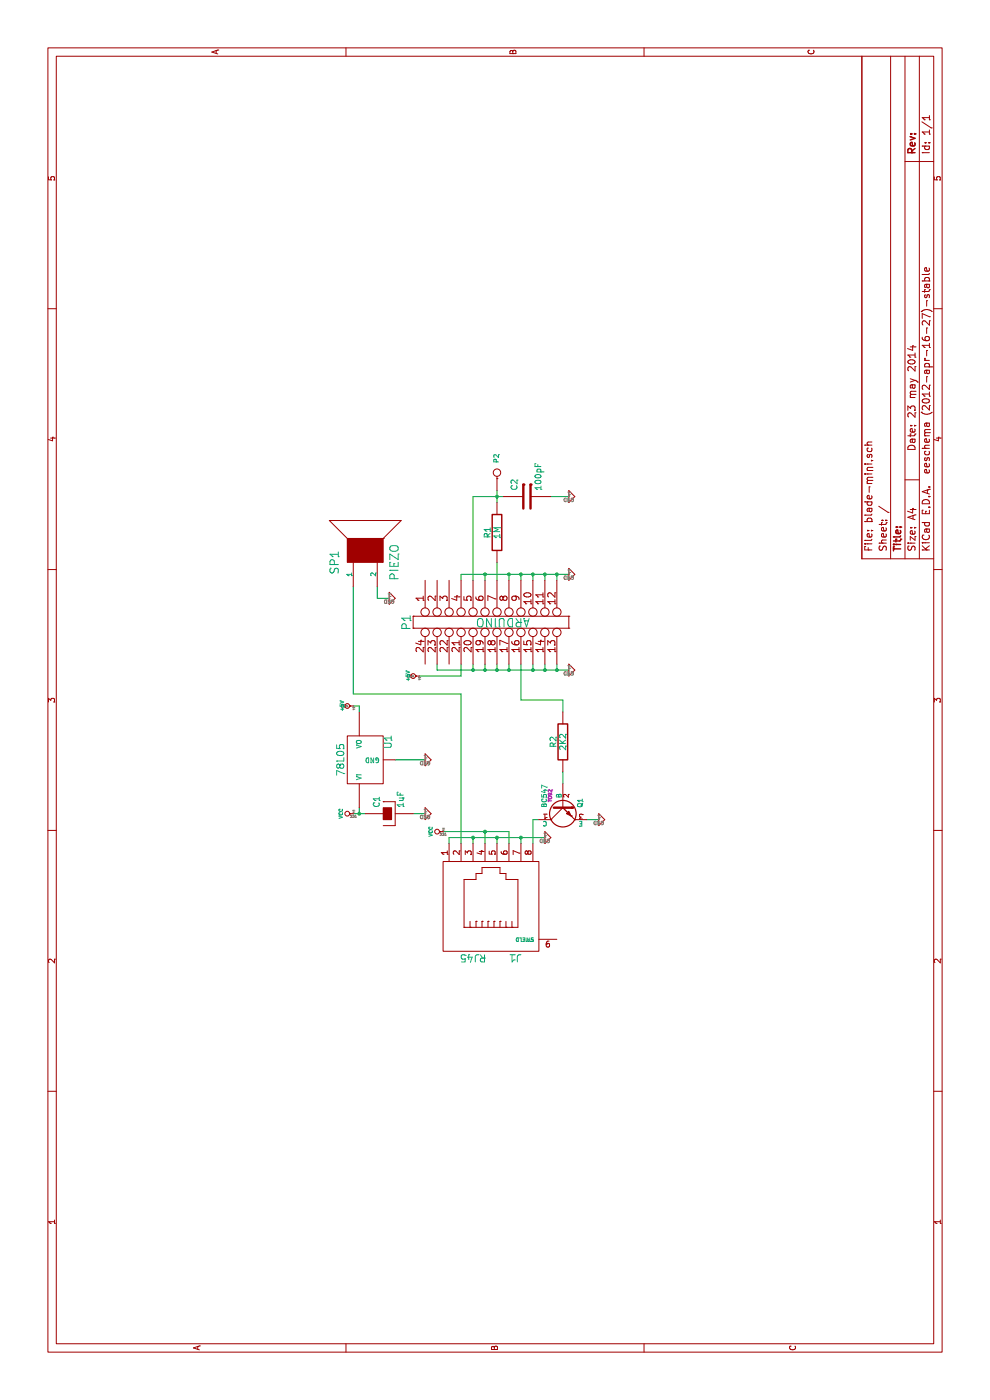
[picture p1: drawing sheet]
EESchema Schematic File Version 2  date vie 23 may 2014 20:00:46 CEST
LIBS:power
LIBS:device
LIBS:transistors
LIBS:conn
LIBS:linear
LIBS:regul
LIBS:74xx
LIBS:cmos4000
LIBS:adc-dac
LIBS:memory
LIBS:xilinx
LIBS:special
LIBS:microcontrollers
LIBS:dsp
LIBS:microchip
LIBS:analog_switches
LIBS:motorola
LIBS:texas
LIBS:intel
LIBS:audio
LIBS:interface
LIBS:digital-audio
LIBS:philips
LIBS:display
LIBS:cypress
LIBS:siliconi
LIBS:opto
LIBS:atmel
LIBS:contrib
LIBS:valves
LIBS:blade-mini-cache
EELAYER 25  0
EELAYER END
$Descr A4 11700 8267
encoding utf-8
Sheet 1 1
Title ""
Date "23 may 2014"
Rev ""
Comp ""
Comment1 ""
Comment2 ""
Comment3 ""
Comment4 ""
$EndDescr
Wire Wire Line
	7550 4200 7550 3950
Connection ~ 7550 4150
Wire Wire Line
	7600 4150 7500 4150
Wire Wire Line
	6850 4150 7000 4150
Wire Wire Line
	6050 3500 6050 3850
Wire Wire Line
	6050 3850 6150 3850
Wire Wire Line
	6150 4350 5850 4350
Wire Wire Line
	5850 4350 5850 4700
Wire Wire Line
	5850 4700 5750 4700
Connection ~ 6100 4150
Wire Wire Line
	6100 4050 6150 4050
Connection ~ 6100 4450
Wire Wire Line
	6100 4250 6150 4250
Connection ~ 6100 4650
Wire Wire Line
	6100 4550 6150 4550
Connection ~ 6900 4650
Wire Wire Line
	6900 4650 6850 4650
Connection ~ 6900 4450
Wire Wire Line
	6900 4450 6850 4450
Connection ~ 6900 4250
Wire Wire Line
	6900 4250 6850 4250
Wire Wire Line
	6850 3850 6900 3850
Wire Wire Line
	6900 3850 6900 4750
Wire Wire Line
	6800 3150 6700 3150
Wire Wire Line
	6700 3150 6700 3250
Wire Wire Line
	4850 4900 4850 5000
Wire Wire Line
	4850 4500 4850 4450
Wire Wire Line
	4850 4450 4650 4450
Wire Wire Line
	4650 4050 4750 4050
Connection ~ 4700 4150
Wire Wire Line
	4700 4150 4650 4150
Wire Wire Line
	4700 4550 4700 3750
Wire Wire Line
	4700 3750 4650 3750
Connection ~ 4900 3000
Wire Wire Line
	4950 3000 4900 3000
Wire Wire Line
	4900 3050 4900 2950
Wire Wire Line
	4900 3550 4900 3450
Wire Wire Line
	5750 3000 5800 3000
Wire Wire Line
	5800 3000 5800 2950
Wire Wire Line
	5350 3300 5350 3550
Wire Wire Line
	4650 3950 4700 3950
Connection ~ 4700 3950
Wire Wire Line
	4700 4350 4650 4350
Connection ~ 4700 4350
Wire Wire Line
	4650 4250 4750 4250
Wire Wire Line
	4750 4250 4750 3700
Connection ~ 4750 4050
Wire Wire Line
	5150 4700 5250 4700
Wire Wire Line
	4650 3850 5900 3850
Wire Wire Line
	5900 3850 5900 2950
Wire Wire Line
	5900 2950 6800 2950
Wire Wire Line
	6900 4050 6850 4050
Connection ~ 6900 4050
Wire Wire Line
	6900 4350 6850 4350
Connection ~ 6900 4350
Wire Wire Line
	6900 4550 6850 4550
Connection ~ 6900 4550
Wire Wire Line
	6100 4650 6150 4650
Wire Wire Line
	6100 4450 6150 4450
Connection ~ 6100 4550
Wire Wire Line
	6100 4150 6150 4150
Connection ~ 6100 4250
Wire Wire Line
	6150 3950 6100 3950
Connection ~ 6100 4050
Wire Wire Line
	6150 3650 6100 3650
Wire Wire Line
	6100 3650 6100 4750
Connection ~ 6100 3950
Wire Wire Line
	7550 3950 6850 3950
Wire Wire Line
	7550 4750 7550 4600
$Comp
L GND #PWR11
U 1 1
P 7550 4750
F 0 "#PWR11" H 7550 4750 30  0001 C CNN
F 1 "GND" H 7550 4680 30  0001 C CNN
	1    7550 4750
	1    0    0    -1  
$EndComp
$Comp
L C C2
U 1 1
P 7550 4400
F 0 "C2" H 7600 4500 50  0000 L CNN
F 1 "100pF" H 7600 4300 50  0000 L CNN
	1    7550 4400
	1    0    0    -1  
$EndComp
$Comp
L +5V #PWR4
U 1 1
P 6050 3500
F 0 "#PWR4" H 6050 3590 20  0001 C CNN
F 1 "+5V" H 6050 3590 30  0000 C CNN
	1    6050 3500
	1    0    0    -1  
$EndComp
$Comp
L R R1
U 1 1
P 7250 4150
F 0 "R1" V 7330 4150 50  0000 C CNN
F 1 "1M" V 7250 4150 50  0000 C CNN
	1    7250 4150
	0    -1   -1   0   
$EndComp
$Comp
L GND #PWR10
U 1 1
P 6900 4750
F 0 "#PWR10" H 6900 4750 30  0001 C CNN
F 1 "GND" H 6900 4680 30  0001 C CNN
	1    6900 4750
	1    0    0    -1  
$EndComp
$Comp
L GND #PWR9
U 1 1
P 6100 4750
F 0 "#PWR9" H 6100 4750 30  0001 C CNN
F 1 "GND" H 6100 4680 30  0001 C CNN
	1    6100 4750
	1    0    0    -1  
$EndComp
$Comp
L GND #PWR3
U 1 1
P 6700 3250
F 0 "#PWR3" H 6700 3250 30  0001 C CNN
F 1 "GND" H 6700 3180 30  0001 C CNN
	1    6700 3250
	1    0    0    -1  
$EndComp
$Comp
L GND #PWR12
U 1 1
P 4850 5000
F 0 "#PWR12" H 4850 5000 30  0001 C CNN
F 1 "GND" H 4850 4930 30  0001 C CNN
	1    4850 5000
	1    0    0    -1  
$EndComp
$Comp
L VCC #PWR7
U 1 1
P 4750 3700
F 0 "#PWR7" H 4750 3800 30  0001 C CNN
F 1 "VCC" H 4750 3800 30  0000 C CNN
	1    4750 3700
	1    0    0    -1  
$EndComp
$Comp
L GND #PWR8
U 1 1
P 4700 4550
F 0 "#PWR8" H 4700 4550 30  0001 C CNN
F 1 "GND" H 4700 4480 30  0001 C CNN
	1    4700 4550
	1    0    0    -1  
$EndComp
$Comp
L GND #PWR6
U 1 1
P 5350 3550
F 0 "#PWR6" H 5350 3550 30  0001 C CNN
F 1 "GND" H 5350 3480 30  0001 C CNN
	1    5350 3550
	1    0    0    -1  
$EndComp
$Comp
L +5V #PWR2
U 1 1
P 5800 2950
F 0 "#PWR2" H 5800 3040 20  0001 C CNN
F 1 "+5V" H 5800 3040 30  0000 C CNN
	1    5800 2950
	1    0    0    -1  
$EndComp
$Comp
L GND #PWR5
U 1 1
P 4900 3550
F 0 "#PWR5" H 4900 3550 30  0001 C CNN
F 1 "GND" H 4900 3480 30  0001 C CNN
	1    4900 3550
	1    0    0    -1  
$EndComp
$Comp
L VCC #PWR1
U 1 1
P 4900 2950
F 0 "#PWR1" H 4900 3050 30  0001 C CNN
F 1 "VCC" H 4900 3050 30  0000 C CNN
	1    4900 2950
	1    0    0    -1  
$EndComp
$Comp
L CONN_1 P2
U 1 1
P 7750 4150
F 0 "P2" H 7830 4150 40  0000 L CNN
F 1 "CONN_1" H 7750 4205 30  0001 C CNN
	1    7750 4150
	1    0    0    -1  
$EndComp
$Comp
L RJ45 J1
U 1 1
P 4200 4100
F 0 "J1" H 4400 4600 60  0000 C CNN
F 1 "RJ45" H 4050 4600 60  0000 C CNN
	1    4200 4100
	0    -1   1    0   
$EndComp
$Comp
L SPEAKER SP1
U 1 1
P 7100 3050
F 0 "SP1" H 7000 3300 70  0000 C CNN
F 1 "PIEZO" H 7000 2800 70  0000 C CNN
	1    7100 3050
	1    0    0    -1  
$EndComp
$Comp
L DIL24 P1
U 1 1
P 6500 4100
F 0 "P1" H 6500 4800 70  0000 C CNN
F 1 "ARDUINO" V 6500 4000 70  0000 C CNN
	1    6500 4100
	-1   0    0    -1  
$EndComp
$Comp
L R R2
U 1 1
P 5500 4700
F 0 "R2" V 5580 4700 50  0000 C CNN
F 1 "2K2" V 5500 4700 50  0000 C CNN
	1    5500 4700
	0    -1   -1   0   
$EndComp
$Comp
L CAPAPOL C1
U 1 1
P 4900 3250
F 0 "C1" H 4950 3350 50  0000 L CNN
F 1 "1uF" H 4950 3150 50  0000 L CNN
	1    4900 3250
	1    0    0    -1  
$EndComp
$Comp
L 78L05 U1
U 1 1
P 5350 3050
F 0 "U1" H 5500 2854 60  0000 C CNN
F 1 "78L05" H 5350 3250 60  0000 C CNN
	1    5350 3050
	1    0    0    -1  
$EndComp
$Comp
L BC547 Q1
U 1 1
P 4950 4700
F 0 "Q1" H 4950 4551 40  0000 R CNN
F 1 "BC547" H 4950 4850 40  0000 R CNN
F 2 "TO92" H 4850 4802 29  0000 C CNN
	1    4950 4700
	-1   0    0    -1  
$EndComp
$EndSCHEMATC
